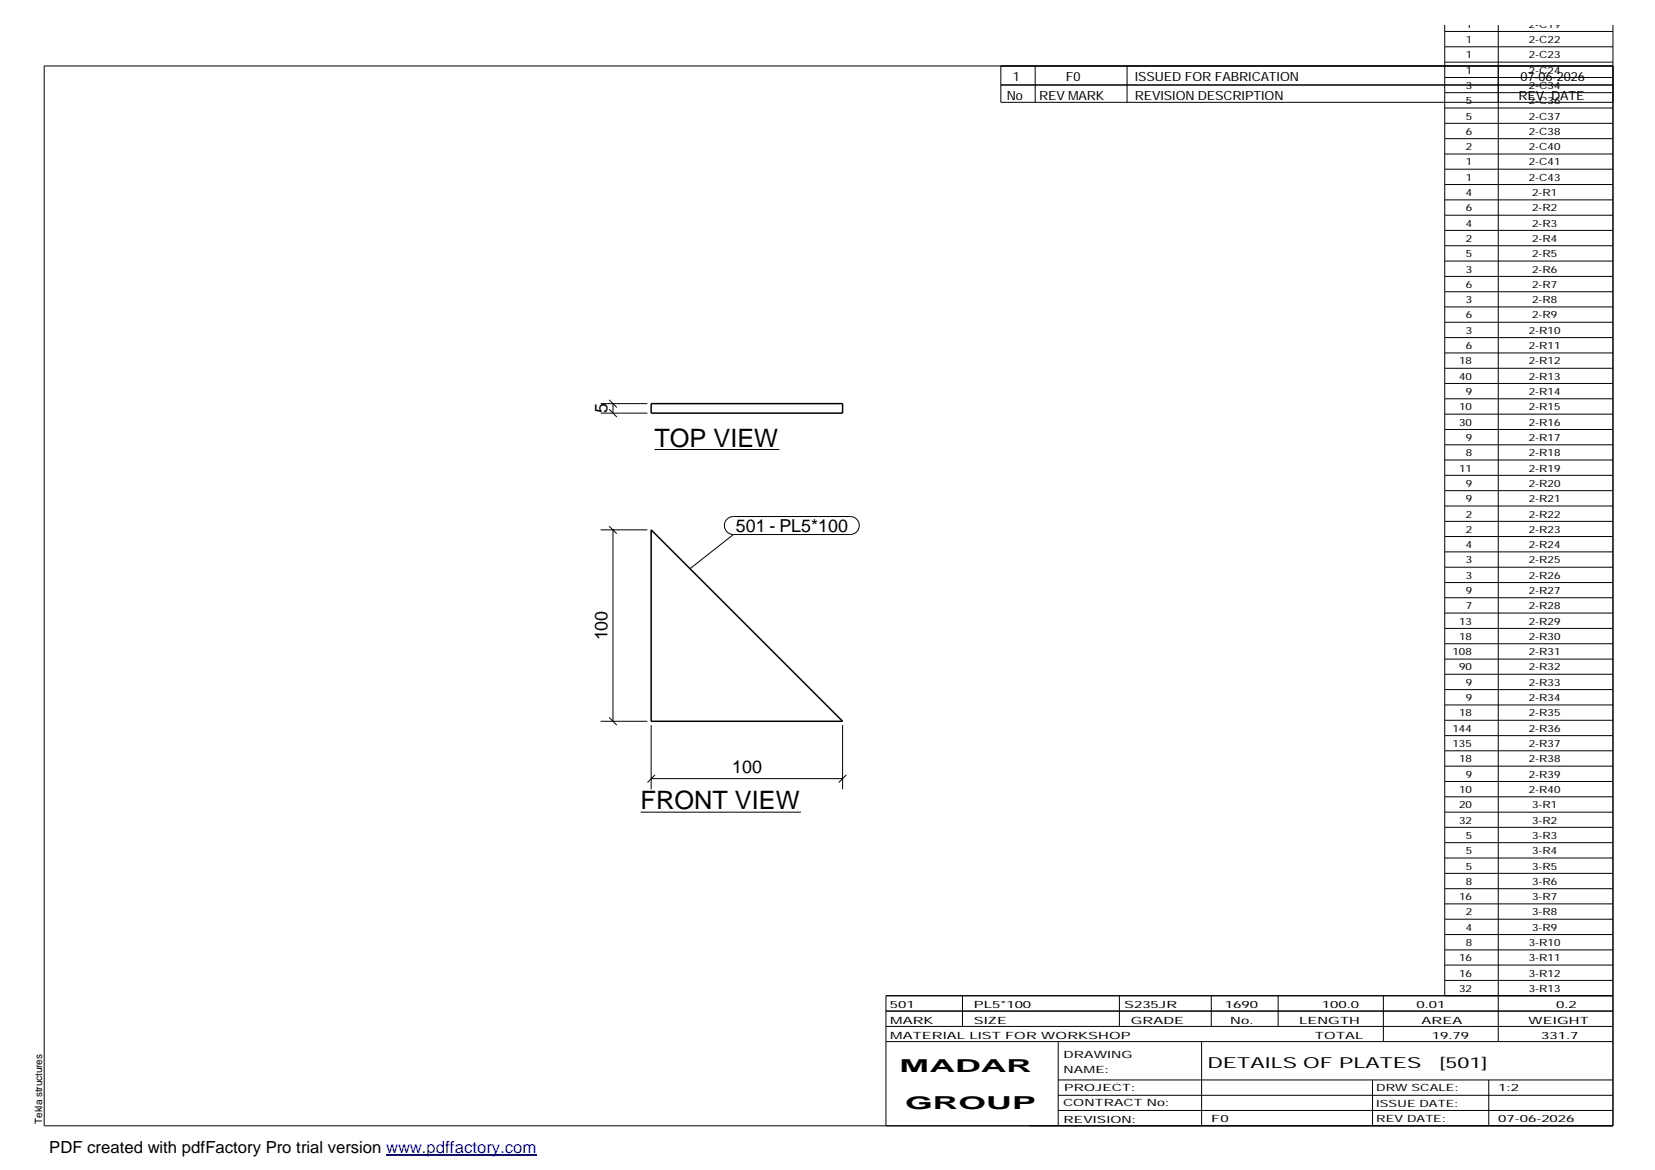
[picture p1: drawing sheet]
<svg xmlns="http://www.w3.org/2000/svg" width="420mm" height="297mm" viewBox="0 0 420 297" stroke-linecap="round" stroke-linejoin="round" font-family="sans-serif">
<path d="M165.3 102.5h48.6v2.4h-48.6zM165.3 134.5l48.6 48.6h-48.6z" fill="none" stroke="#000" stroke-width=".38"/>
<g fill="none" stroke="#000" stroke-width=".25">
<path d="M254.1 16.7v9.3h155.4M262.8 16.7v9.3M286.1 16.7v9.3M366.8 8h42.7M366.8 6.3v246.5M366.8 11.9h42.7M366.8 15.8h42.7M366.8 19.7h42.7M380.4 6.3v258.1M409.5 6.3v279.5h-398.3v-269.1h398.3M254.1 21.6h155.4M366.8 23.5h42.7"/>
<path d="M366.8 27.4h42.7M366.8 31.3h42.7M366.8 35.2h42.7M366.8 39.1h42.7M366.8 43h42.7M366.8 46.8h42.7M366.8 50.7h42.7M366.8 54.6h42.7M366.8 58.5h42.7M366.8 62.4h42.7M366.8 66.3h42.7M366.8 70.2h42.7"/>
<path d="M366.8 74.1h42.7M366.8 77.9h42.7M366.8 81.8h42.7M366.8 85.7h42.7M366.8 89.6h42.7M366.8 93.5h42.7M366.8 97.4h42.7M152.5 104.9h11.8M152.5 102.5h11.8M154.6 103.9l2 2M154.6 101.5l2 1.9M155.6 102.5v2.4"/>
<path d="M166.2 114.1h31.7M366.8 101.2h42.7M366.8 105.1h42.7M366.8 109h42.7M366.8 112.9h42.7M366.8 116.8h42.7M152.5 134.5h11.8M154.6 133.6l2 1.9M155.6 134.5v48.6M184.6 131.8l.7-.5 .9-.2h29.7a2.29 2.29 0 0 1 2.2 2.3 2.29 2.29 0 0 1-2.2 2.3h-29.7a2.28 2.28 0 0 1-2.1-1.4 2.28 2.28 0 0 1 .5-2.5zM186.2 135.7l-11 8.7M366.8 120.7h42.7"/>
<path d="M366.8 124.6h42.7M366.8 128.5h42.7M366.8 132.4h42.7M366.8 136.2h42.7M366.8 140.1h42.7M366.8 144h42.7M366.8 147.9h42.7M366.8 151.8h42.7M366.8 155.6h42.7M366.8 159.5h42.7M366.8 163.4h42.7M366.8 167.3h42.7"/>
<path d="M366.8 171.2h42.7M366.8 175.1h42.7M366.8 179h42.7M152.5 183.1h11.8M154.6 182.1l2 2M165.3 197.7h48.6M165.3 184.1v16.3M166.3 196.7l-1.9 2M213.9 184.1v16.3M214.9 196.7l-2 2M366.8 182.9h42.7M366.8 186.8h42.7"/>
<path d="M366.8 190.6h42.7M366.8 194.5h42.7M366.8 198.4h42.7M162.6 206.2h40.7M366.8 202.3h42.7M366.8 206.2h42.7M366.8 210h42.7M366.8 213.9h42.7M366.8 217.8h42.7M366.8 221.7h42.7M366.8 225.6h42.7M366.8 229.5h42.7"/>
<path d="M366.8 233.4h42.7M366.8 237.3h42.7M224.9 256.7h184.6M244.3 252.8v7.8M284.2 252.8v7.8M307.5 252.8v7.8M324.5 252.8v7.8M351.2 252.8v11.6M366.8 241.2h42.7M366.8 245h42.7M366.8 248.9h42.7M409.5 252.8h-184.6v33"/>
<path d="M224.9 264.4h184.6M224.9 260.6h184.6M268.6 264.4v21.4M268.6 274.2h140.9M268.6 278.1h140.9M305.1 264.4v21.4M348.4 274.2v11.6M378 274.2v11.6M268.6 281.9h140.9"/>
</g>
<path d="M98 293.3h38.2" fill="none" stroke="#00f" stroke-width=".3"/>
<g font-size="6.4">
<text x="166.2" y="113.4">TOP VIEW</text>
<text x="162.6" y="205.5">FRONT VIEW</text>
</g>
<g font-size="4.5">
<text x="154.3" y="104.9" transform="rotate(-90 154.3 104.9)">5</text>
<text x="186.8" y="135.1">501 - PL5*100</text>
<text x="154.3" y="162.6" transform="rotate(-90 154.3 162.6)">100</text>
<text x="185.8" y="196.3">100</text>
<text x="228.4" y="272.3">MADAR</text>
<text x="229.8" y="281.6">GROUP</text>
</g>
<text font-size="4.2" x="12.5" y="292.7">PDF created with pdfFactory Pro trial version www.pdffactory.com</text>
<g font-size="3.9">
<text x="306.5" y="271.3">DETAILS OF PLATES</text>
<text x="365.4" y="271.3">[501]</text>
</g>
<g font-size="3.2">
<text x="257.1" y="20.5">1</text>
<text x="270.6" y="20.5">F0</text>
<text x="288.1" y="20.5">ISSUED FOR FABRICATION</text>
<text x="386" y="20.5">07-06-2026</text>
<text x="255.6" y="25.5">No</text>
<text x="263.8" y="25.5">REV MARK</text>
<text x="288.1" y="25.5">REVISION DESCRIPTION</text>
<text x="385.5" y="25.5">REV. DATE</text>
</g>
<g font-size="2.5">
<text x="372.1" y="7">1</text>
<text x="372.1" y="10.9">1</text>
<text x="388.1" y="7">2-C19</text>
<text x="388.1" y="10.9">2-C22</text>
<text x="372.1" y="14.8">1</text>
<text x="388.1" y="14.8">2-C23</text>
<text x="372.1" y="18.7">1</text>
<text x="372.1" y="22.5">3</text>
<text x="388.1" y="18.7">2-C24</text>
<text x="388.1" y="22.5">2-C34</text>
<text x="372.1" y="26.4">5</text>
<text x="388.1" y="26.4">2-C36</text>
<text x="372.1" y="30.3">5</text>
<text x="372.1" y="34.2">6</text>
<text x="388.1" y="30.3">2-C37</text>
<text x="388.1" y="34.2">2-C38</text>
<text x="372.1" y="38.1">2</text>
<text x="372.1" y="42">1</text>
<text x="388.1" y="38.1">2-C40</text>
<text x="388.1" y="42">2-C41</text>
<text x="372.1" y="45.9">1</text>
<text x="388.1" y="45.9">2-C43</text>
<text x="372.1" y="49.8">4</text>
<text x="372.1" y="53.7">6</text>
<text x="389" y="49.8">2-R1</text>
<text x="389" y="53.7">2-R2</text>
<text x="372.1" y="57.6">4</text>
<text x="389" y="57.6">2-R3</text>
<text x="372.1" y="61.4">2</text>
<text x="372.1" y="65.3">5</text>
<text x="389" y="61.4">2-R4</text>
<text x="389" y="65.3">2-R5</text>
<text x="372.1" y="69.2">3</text>
<text x="389" y="69.2">2-R6</text>
<text x="372.1" y="73.1">6</text>
<text x="372.1" y="76.9">3</text>
<text x="389" y="73.1">2-R7</text>
<text x="389" y="76.9">2-R8</text>
<text x="372.1" y="80.8">6</text>
<text x="389" y="80.8">2-R9</text>
<text x="372.1" y="84.7">3</text>
<text x="372.1" y="88.6">6</text>
<text x="388.1" y="84.7">2-R10</text>
<text x="388.1" y="88.6">2-R11</text>
<text x="370.4" y="92.5">18</text>
<text x="388.1" y="92.5">2-R12</text>
<text x="370.4" y="96.4">40</text>
<text x="372.1" y="100.3">9</text>
<text x="388.1" y="96.4">2-R13</text>
<text x="388.1" y="100.3">2-R14</text>
<text x="370.4" y="104.2">10</text>
<text x="388.1" y="104.2">2-R15</text>
<text x="370.4" y="108.1">30</text>
<text x="372.1" y="112">9</text>
<text x="388.1" y="108.1">2-R16</text>
<text x="388.1" y="112">2-R17</text>
<text x="370.4" y="119.7">11</text>
<text x="372.1" y="115.8">8</text>
<text x="388.1" y="115.8">2-R18</text>
<text x="388.1" y="119.7">2-R19</text>
<text x="372.1" y="123.6">9</text>
<text x="388.1" y="123.6">2-R20</text>
<text x="372.1" y="127.5">9</text>
<text x="372.1" y="131.4">2</text>
<text x="388.1" y="127.5">2-R21</text>
<text x="388.1" y="131.4">2-R22</text>
<text x="372.1" y="135.2">2</text>
<text x="388.1" y="135.2">2-R23</text>
<text x="372.1" y="139.1">4</text>
<text x="372.1" y="143">3</text>
<text x="388.1" y="139.1">2-R24</text>
<text x="388.1" y="143">2-R25</text>
<text x="372.1" y="146.9">3</text>
<text x="388.1" y="146.9">2-R26</text>
<text x="372.1" y="150.8">9</text>
<text x="372.1" y="154.7">7</text>
<text x="388.1" y="150.8">2-R27</text>
<text x="388.1" y="154.7">2-R28</text>
<text x="370.4" y="158.6">13</text>
<text x="388.1" y="158.6">2-R29</text>
<text x="368.7" y="166.4">108</text>
<text x="370.4" y="162.5">18</text>
<text x="388.1" y="162.5">2-R30</text>
<text x="388.1" y="166.4">2-R31</text>
<text x="370.4" y="170.2">90</text>
<text x="388.1" y="170.2">2-R32</text>
<text x="372.1" y="174.1">9</text>
<text x="372.1" y="178">9</text>
<text x="388.1" y="174.1">2-R33</text>
<text x="388.1" y="178">2-R34</text>
<text x="368.7" y="185.8">144</text>
<text x="370.4" y="181.9">18</text>
<text x="388.1" y="181.9">2-R35</text>
<text x="388.1" y="185.8">2-R36</text>
<text x="368.7" y="189.6">135</text>
<text x="388.1" y="189.6">2-R37</text>
<text x="370.4" y="193.5">18</text>
<text x="372.1" y="197.4">9</text>
<text x="388.1" y="193.5">2-R38</text>
<text x="388.1" y="197.4">2-R39</text>
<text x="370.4" y="201.3">10</text>
<text x="388.1" y="201.3">2-R40</text>
<text x="370.4" y="205.2">20</text>
<text x="370.4" y="209.1">32</text>
<text x="389" y="205.2">3-R1</text>
<text x="389" y="209.1">3-R2</text>
<text x="372.1" y="213">5</text>
<text x="389" y="213">3-R3</text>
<text x="372.1" y="216.9">5</text>
<text x="372.1" y="220.8">5</text>
<text x="389" y="216.9">3-R4</text>
<text x="389" y="220.8">3-R5</text>
<text x="372.1" y="224.6">8</text>
<text x="389" y="224.6">3-R6</text>
<text x="370.4" y="228.5">16</text>
<text x="372.1" y="232.4">2</text>
<text x="389" y="228.5">3-R7</text>
<text x="389" y="232.4">3-R8</text>
<text x="372.1" y="236.3">4</text>
<text x="389" y="236.3">3-R9</text>
<text x="370.4" y="244.1">16</text>
<text x="372.1" y="240.2">8</text>
<text x="388.1" y="240.2">3-R10</text>
<text x="388.1" y="244.1">3-R11</text>
<text x="370.4" y="247.9">16</text>
<text x="370.4" y="251.8">32</text>
<text x="388.1" y="247.9">3-R12</text>
<text x="388.1" y="251.8">3-R13</text>
<text x="225.9" y="255.9">501</text>
<text x="247.3" y="255.9">PL5*100</text>
<text x="285.4" y="255.9">S235JR</text>
<text x="310.9" y="255.9">1690</text>
<text x="335.6" y="255.9">100.0</text>
<text x="359.6" y="255.9">0.01</text>
<text x="395.1" y="255.9">0.2</text>
<text x="226" y="263.7">MATERIAL LIST FOR WORKSHOP</text>
<text x="226" y="259.9">MARK</text>
<text x="247.2" y="259.9">SIZE</text>
<text x="287.1" y="259.9">GRADE</text>
<text x="312.3" y="259.9">No.</text>
<text x="329.8" y="259.9">LENGTH</text>
<text x="333.8" y="263.7">TOTAL</text>
<text x="360.9" y="259.9">AREA</text>
<text x="363.5" y="263.7">19.79</text>
<text x="388.1" y="259.9">WEIGHT</text>
<text x="391.3" y="263.7">331.7</text>
<text x="270" y="268.5">DRAWING</text>
<text x="270" y="272.5">NAME:</text>
<text x="269.9" y="280.9">CONTRACT No:</text>
<text x="270.2" y="277">PROJECT:</text>
<text x="349.4" y="277.1">DRW SCALE:</text>
<text x="349.4" y="281">ISSUE DATE:</text>
<text x="380.4" y="277.1">1:2</text>
<text x="10.7" y="285.4" transform="rotate(-90 10.7 285.4)">Tekla structures</text>
<text x="270" y="285">REVISION:</text>
<text x="307.5" y="284.8">F0</text>
<text x="349.4" y="284.8">REV DATE:</text>
<text x="380.4" y="284.8">07-06-2026</text>
</g>
</svg>
